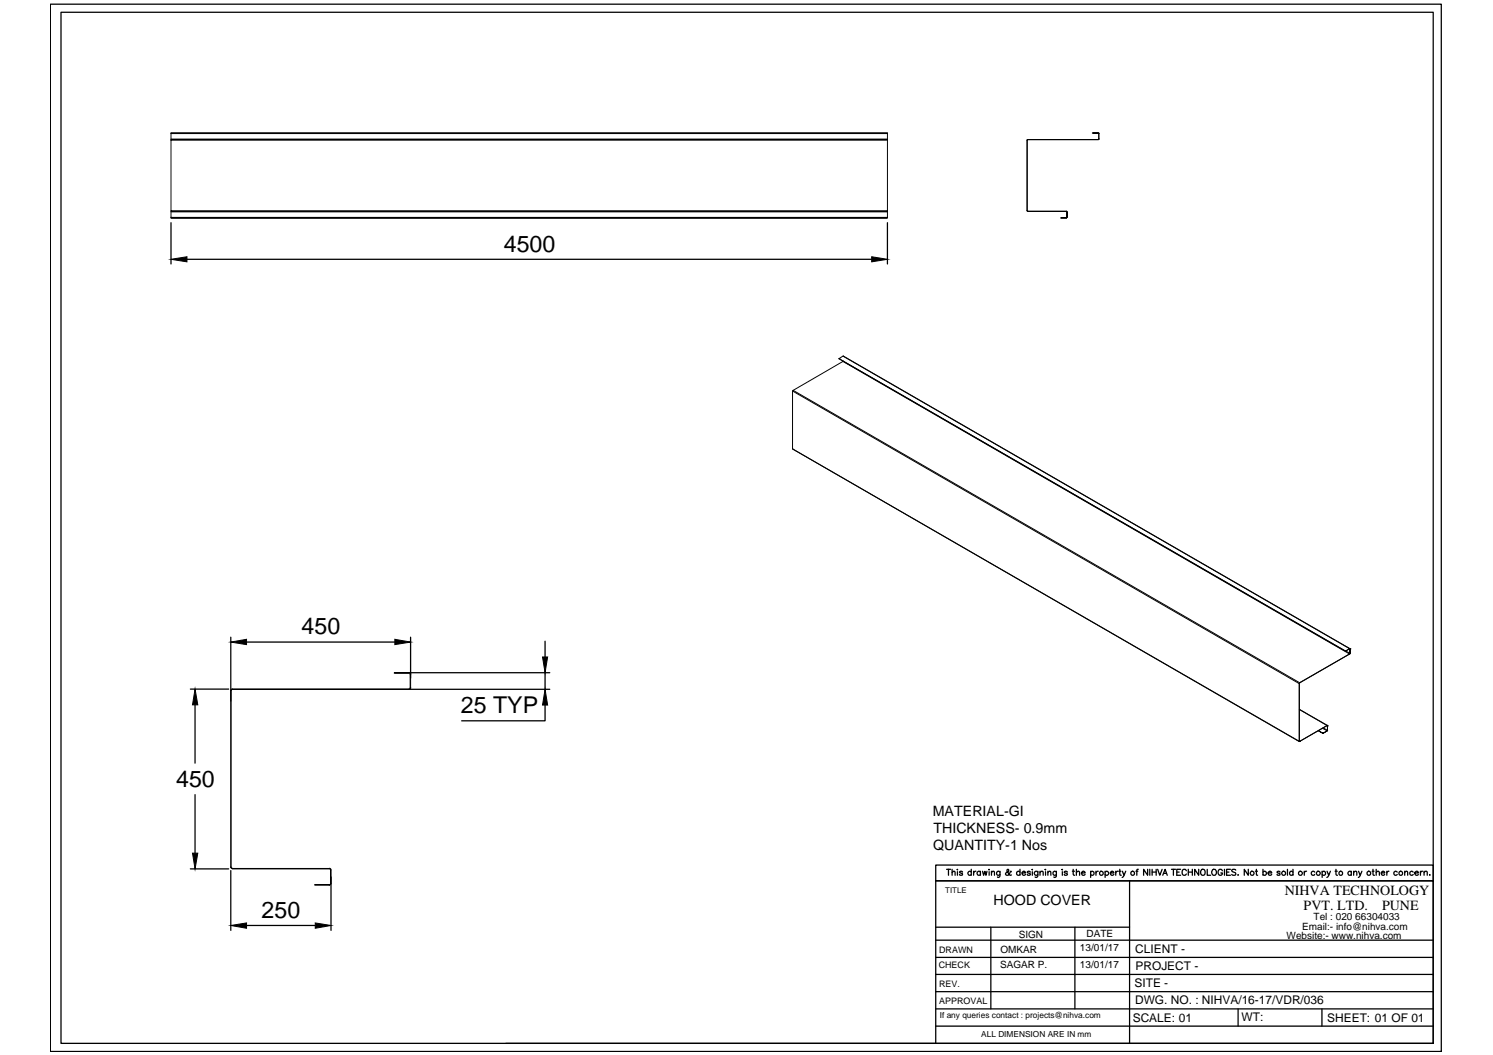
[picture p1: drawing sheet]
<svg xmlns="http://www.w3.org/2000/svg" width="297mm" height="210mm" viewBox="0 0 297 210" stroke-linecap="round" stroke-linejoin="round" font-family="sans-serif">
<!-- layer: 0 -->
<g fill="none" stroke="#000" stroke-width=".2">
<path d="M34 27.8h142.6v.1h-142.6zM34 27.9v14h142.6v-14M34 26.5h142.6M34 27.8h142.6M34 26.6v1.1M176.6 26.6v1.1M204.3 27.9l.1 14zM204.5 27.8h14zM204.5 27.8l-.1 .1M217.3 26.4l1.2 .1zM218.5 26.4l.1 .2M218.6 27.7l-.1 .1"/>
<path d="M218.6 26.6v1.1M34 41.9v.2h142.6v-.2M34 43.3l142.6 .1zM34 42.1h142.6M34 43.3h142.6M34 42.1v1.2M176.6 42.1v1.2M204.4 41.9l.1 .1M204.5 42l7.7 .1zM211 43.3l1.2 .1zM212.2 42l.1 .1M212.3 43.2l-.1 .1"/>
<path d="M212.3 42.1v1.2zM157.7 77.8l100.8 58.2v11.5l-100.8-58.2zM157.8 77.7l9.9-5.8 100.8 58.2-9.9 5.7zM157.8 77.7l-.1 .1M166.9 71.4l.8-.5 100.8 58.2-.8 .4zM166.9 71.4h.1M166.9 71.4l100.8 58.1M167.7 70.8l100.9 58.3M167.8 71.8v.1M157.7 89.4l100.8 58.2M157.7 89.3h.1M45.9 137.4l.1 35.1z"/>
<path d="M46.2 137.1h35.2zM46.2 137.1l-.3 .3M46.2 137.1l-.2 .3M78.4 133.8l3 .1zM81.4 133.8l.3 .3M81.4 133.9l.2 .2M81.6 134.1l.1 2.7zM81.6 136.8l-.2 .3M81.7 136.8l-.3 .3M258.5 136v11.5l5.5-3.2-5.5-3.1M258.6 135.8l-.1 .2M267.7 129.5l.9 .5-.1 .1 .1-.1"/>
<path d="M268.5 130.1l-9.9 5.7M268.5 129.1l-.8 .5M268.5 129.1l.1 .9v-.9M268.5 129l.1 .1M268.6 129.1h.1M258.5 147.4l.1 .1M258.5 141.1l5.6 3.2M258.6 147.5h.1M262.3 145.4l.9 .5-.9-.5M263.1 144.9l.9 .5 .1-.1M263.2 145.9l.8-.5zM263.3 144.8l.8 .5"/>
<path d="M264 144.3l-5.4 3.2M264 144.4h.1M264 144.3l.1 .1M264.1 144.4h.1M264.1 144.4v.9zM264.1 145.3v.1M45.9 172.5l.3 .3M46 172.5l.2 .2M46.2 172.8l19.3 .1zM62.6 176l2.9 .1zM65.5 172.7l.4 .4M65.5 172.8l.3 .3"/>
<path d="M65.8 173.1l.1 2.7zM65.8 175.8l-.3 .2M65.9 175.8l-.4 .3"/>
</g>
<g fill="none" stroke="#000" stroke-width=".25">
<path d="M10 .8h276.8v208.4h-276.8zM12.1 2.4h273v205.2h-273zM34 44.3v8.2M37.2 51.6h136.2M176.6 44.3v8.2M37.9 137.1h7.6M45.9 126.8v12.7M49.1 127.7h29.5M81.5 133.8h27.9M81.5 137.1h27.9M81.7 126.8v8.1M108.4 127.6v3.1"/>
<path d="M108.4 133.8v3.3M38.8 140.2v11.6M38.8 158.1v11.6M108.4 140.3v3.1h-16.6M37.9 172.9h7.6M45.9 173.2v11.9M65.9 174.5v10.6M188.3 173h.8M188.7 173v1.1M189.4 173.6l.3-.3 .3 .1v.7M189.4 173v1.1M190.5 173v.1z"/>
<path d="M190.5 173.4v.7M191.5 173.5l-.2-.2-.4 .2 .6 .3v.3h-.4l-.2-.1M193.2 173.5a.38 .38 0 0 0-.5 0 .38 .38 0 0 0 0 .5 .38 .38 0 0 0 .5 0M193.2 173v1.1M193.7 173.3v.8M194.2 173.3l-.3 .1-.2 .3M195.1 173.5a.38 .38 0 0 0-.6 0 .38 .38 0 0 0 0 .5 .38 .38 0 0 0 .6 0M195.1 173.3v.8M195.5 173.3l.2 .8 .2-.8 .3 .8 .2-.8M196.7 173h.1zM196.8 173.4v.7M197.3 173.6l.2-.3 .3 .1 .1 .7"/>
<path d="M197.3 173.3v.8M199 173.3v1l-.3 .3-.3-.1M199 173.5a.38 .38 0 0 0-.6 0 .38 .38 0 0 0 0 .5 .38 .38 0 0 0 .6 0M201.2 173.5l-.1-.2a.73 .73 0 0 1-1 .8v-.4l.6-.4-.2-.3-.2 .1 .1 .3 .5 .7h.3M202.9 173.5a.38 .38 0 0 0-.5 0 .38 .38 0 0 0 0 .5 .38 .38 0 0 0 .5 0M202.9 173v1.1M203.4 173.7h.6a.39 .39 0 0 0-.5-.3 .39 .39 0 0 0-.2 .6 .39 .39 0 0 0 .6 .1l.1-.1M205 173.5l-.2-.2-.4 .2 .5 .3v.3h-.3l-.2-.1M205.4 173v.1zM205.4 173.4v.7M206.5 173.3v1l-.3 .3-.3-.1M206.5 173.5a.4 .4 0 0 0-.6-.1 .4 .4 0 0 0 0 .6 .4 .4 0 0 0 .6 0"/>
<path d="M206.9 173.6l.3-.3 .3 .1v.7M206.9 173.3v.8M207.9 173h.2zM208 173.4v.7M208.5 173.6l.2-.3 .3 .1 .1 .7M208.5 173.3v.8M210.2 173.3l-.1 1.1-.2 .2-.2-.1M210.2 173.5a.38 .38 0 0 0-.6 0 .38 .38 0 0 0 0 .5 .38 .38 0 0 0 .6 0M211.3 173h.1zM211.4 173.4v.7M212.4 173.5l-.3-.2-.4 .2 .6 .3v.3h-.4l-.2-.1M213.3 173.3h.5"/>
<path d="M213.5 173v.9l.3 .2M214.2 173.6l.2-.3 .3 .1 .1 .7M214.2 173v1.1M215.2 173.7h.7a.39 .39 0 0 0-.5-.3 .39 .39 0 0 0-.2 .6 .39 .39 0 0 0 .6 .1l.1-.1M217 173.5a.38 .38 0 0 1 .5 0 .38 .38 0 0 1 0 .5 .38 .38 0 0 1-.5 0M217 173.3v1.3M218 173.3v.8M218.5 173.3l-.3 .1-.2 .3M219.9 173.5a.4 .4 0 0 1 .6-.1 .4 .4 0 0 1 0 .6 .4 .4 0 0 1-.6 0M219.9 173.3v1.3M220.9 173.7h.7a.39 .39 0 0 0-.5-.3 .39 .39 0 0 0-.2 .6 .39 .39 0 0 0 .6 .1l.1-.1M222 173.3v.8"/>
<path d="M222.4 173.3l-.4 .2v.2M222.6 173.3h.4M222.8 173v1.1h.3M223.3 173.3l.3 .8 .4-.8M223.6 174.1l-.3 .5M224.7 175.2v32.4M226 173.3h.4M226.5 173h-.3v1.1M228.3 173v1.1l-.8-1.1v1.1M228.8 173v1.1M229.2 173v1.1M229.2 173.5h.8"/>
<path d="M230 173v1.1M230.3 173l.4 1.1 .5-1.1M231.3 174.1l.5-1.1 .4 1.1M231.5 173.8h.6M233.1 173h.8M233.5 173v1.1M234.1 173.5h.5M234.9 173h-.8v1.1h.8M236 173.3a.48 .48 0 0 0-.6-.3 .48 .48 0 0 0-.2 .7 .44 .44 0 0 0 .3 .4 .44 .44 0 0 0 .5-.2M236.4 173.5h.8M236.4 173v1.1M237.2 173v1.1"/>
<path d="M238.5 173v1.1l-.8-1.1v1.1M239.1 173a.56 .56 0 0 1 .7 .6 .56 .56 0 0 1-.7 .5l-.2-.4zM240.2 173v1.1h.7M241.3 173a.56 .56 0 0 1 .7 .6 .56 .56 0 0 1-.7 .5l-.2-.4zM243.2 173.3a.48 .48 0 0 0-.7-.3 .48 .48 0 0 0-.2 .7 .43 .43 0 0 0 .5 .5 .43 .43 0 0 0 .4-.5h-.3M243.6 173v1.1M244 173.5h.5M244.8 173h-.8v1.1h.8M245.9 173.1l-.3-.1-.5 .1 .1 .3 .6 .3v.4h-.5l-.2-.1M246.3 174.1h.1M248.4 173v1.1l-.8-1.1v1.1M249.8 173.3h.4"/>
<path d="M250 173v.9v.2h.2M251.3 173.5a.38 .38 0 0 1 .5 0 .38 .38 0 0 1 0 .5 .38 .38 0 0 1-.5 0M251.3 173v1.1M252.3 173.7h.7a.39 .39 0 0 0-.5-.3 .39 .39 0 0 0-.2 .6 .39 .39 0 0 0 .6 .1l.1-.1M254.7 173.5l-.2-.2-.4 .2 .5 .3v.3h-.3l-.2-.1M256.1 173v1.1M257.2 173.5a.38 .38 0 0 0-.5 0 .38 .38 0 0 0 0 .5 .38 .38 0 0 0 .5 0M257.2 173v1.1M259.5 173.3v.8M260 173.3l-.5 .2v.2M261.6 173.5a.38 .38 0 0 0-.6 0 .38 .38 0 0 0 0 .5 .38 .38 0 0 0 .6 0M263 173.5a.38 .38 0 0 1 .6 0 .38 .38 0 0 1 0 .5 .38 .38 0 0 1-.6 0"/>
<path d="M263 173.3v1.3M264 173.3l.4 .8 .3-.8M264.4 174.1l-.4 .5M265.6 173.3h.5M265.8 173v.9l.3 .2M268.8 173.5a.38 .38 0 0 0-.5 0 .38 .38 0 0 0 0 .5 .38 .38 0 0 0 .5 0M268.8 173.3v.8M269.3 173.6l.3-.3 .3 .1v.7M269.3 173.3v.8M270.3 173.3l.3 .8 .4-.8M270.6 174.1l-.4 .5M273 173.3h.4"/>
<path d="M273.2 173v1.1h.3M273.8 173.6l.5-.3 .1 .3v.5M273.8 173v1.1M274.8 173.7h.7a.39 .39 0 0 0-.5-.3 .39 .39 0 0 0-.2 .6 .39 .39 0 0 0 .6 .1l.1-.1M275.9 173.3v.8M276.3 173.3h-.1l-.3 .4M278 173.5a.38 .38 0 0 0-.6 0 .38 .38 0 0 0 0 .5 .38 .38 0 0 0 .6 0M279.5 173.6l.2-.3 .3 .1 .1 .7M279.5 173.3v.8M281.2 173.5a.38 .38 0 0 0-.6 0 .38 .38 0 0 0 0 .5 .38 .38 0 0 0 .6 0M281.5 173.7h.7a.39 .39 0 0 0-.5-.3 .39 .39 0 0 0-.3 .5 .39 .39 0 0 0 .6 .2l.2-.1M282.6 173.3v.8"/>
<path d="M283 173.3h-.1l-.3 .4M283.3 173.6l.3-.3 .3 .1 .1 .7M283.3 173.3v.8M284.5 174.1h.1M49.1 184.1h13.6M186.2 197.3h98.9M186.2 193.9h98.9M186.2 190.5h98.9M186.2 187.1h98.9M186.2 184.5h38.5M197.1 184.5v16.2M213.9 184.5v16.2"/>
<path d="M100.6 207.6h184.5M186.2 207.6v-32.4h98.9h-98.9v-3.1h98.9v35.5M186.2 200.7h98.9M186.2 204.2h98.9M246.3 200.7v3.5M263 200.7v3.5"/>
<circle cx="219.1" cy="173.7" r=".4"/>
<circle cx="225.3" cy="173.7" r=".4"/>
<circle cx="249.1" cy="173.7" r=".39"/>
<circle cx="255.4" cy="173.7" r=".4"/>
<circle cx="258.7" cy="173.7" r=".4"/>
<circle cx="262.3" cy="173.7" r=".39"/>
<circle cx="266.7" cy="173.7" r=".4"/>
<circle cx="272.3" cy="173.7" r=".4"/>
<circle cx="278.7" cy="173.7" r=".4"/>
</g>
<path d="M34 51.6l3.2-.5v1zM173.4 51.1l3.2 .5-3.2 .5zM45.9 127.7l3.2-.5v1.1zM78.6 127.2l3.1 .5-3.1 .6zM107.9 130.7h1.1l-.6 3.1zM38.8 137.1l.6 3.1h-1.1zM108.4 137.1l.6 3.2h-1.1zM38.3 169.7h1.1l-.6 3.2zM45.9 184.1l3.2-.5v1.1zM62.7 183.6l3.2 .5-3.2 .6z" fill="#000" stroke="#000" stroke-width=".2"/>
<g font-size="4.6">
<text x="100.2" y="50.1">4500</text>
<text x="60" y="126.2">450</text>
<text x="91.7" y="141.9">25 TYP</text>
<text x="35" y="156.6">450</text>
<text x="52.1" y="182.7">250</text>
</g>
<g font-size="2.8">
<text x="185.6" y="162.3">MATERIAL-GI</text>
<text x="185.7" y="165.7">THICKNESS- 0.9mm</text>
<text x="185.7" y="169.2">QUANTITY-1 Nos</text>
<text x="255.6" y="178.1">NIHVA TECHNOLOGY</text>
<text x="197.7" y="180.1">HOOD COVER</text>
<text x="259.4" y="181">PVT. LTD.</text>
<text x="275" y="181">PUNE</text>
</g>
<g font-size="2.4">
<text x="225.9" y="189.6">CLIENT -</text>
<text x="225.7" y="196.4">SITE -</text>
<text x="225.9" y="193">PROJECT -</text>
<text x="225.4" y="203.3">SCALE: 01</text>
<text x="225.8" y="199.8">DWG. NO. : NIHVA/16-17/VDR/036</text>
<text x="247" y="203.2">WT:</text>
<text x="264.1" y="203.3">SHEET: 01 OF 01</text>
</g>
<g font-size="2">
<text x="259.1" y="184.9">Email:- info@nihva.com</text>
<text x="261.4" y="183">Tel : 020 66304033</text>
<text x="199" y="189.5">OMKAR</text>
<text x="202.7" y="186.5">SIGN</text>
<text x="214.9" y="189.1">13/01/17</text>
<text x="216.2" y="186.5">DATE</text>
<text x="256" y="186.8">Website:- www.nihva.com</text>
<text x="199" y="192.5">SAGAR P.</text>
<text x="214.9" y="192.6">13/01/17</text>
</g>
<g font-size="1.8">
<text x="186.8" y="189.5">DRAWN</text>
<text x="186.8" y="192.5">CHECK</text>
<text x="186.8" y="196.3">REV.</text>
<text x="186.8" y="199.8">APPROVAL</text>
</g>
<g font-size="1.7">
<text x="187" y="202.5">If any queries contact : projects@nihva.com</text>
<text x="195.2" y="206.4">ALL DIMENSION ARE IN mm</text>
</g>
<text font-size="1.6" x="188.1" y="177.6">TITLE</text>
</svg>
